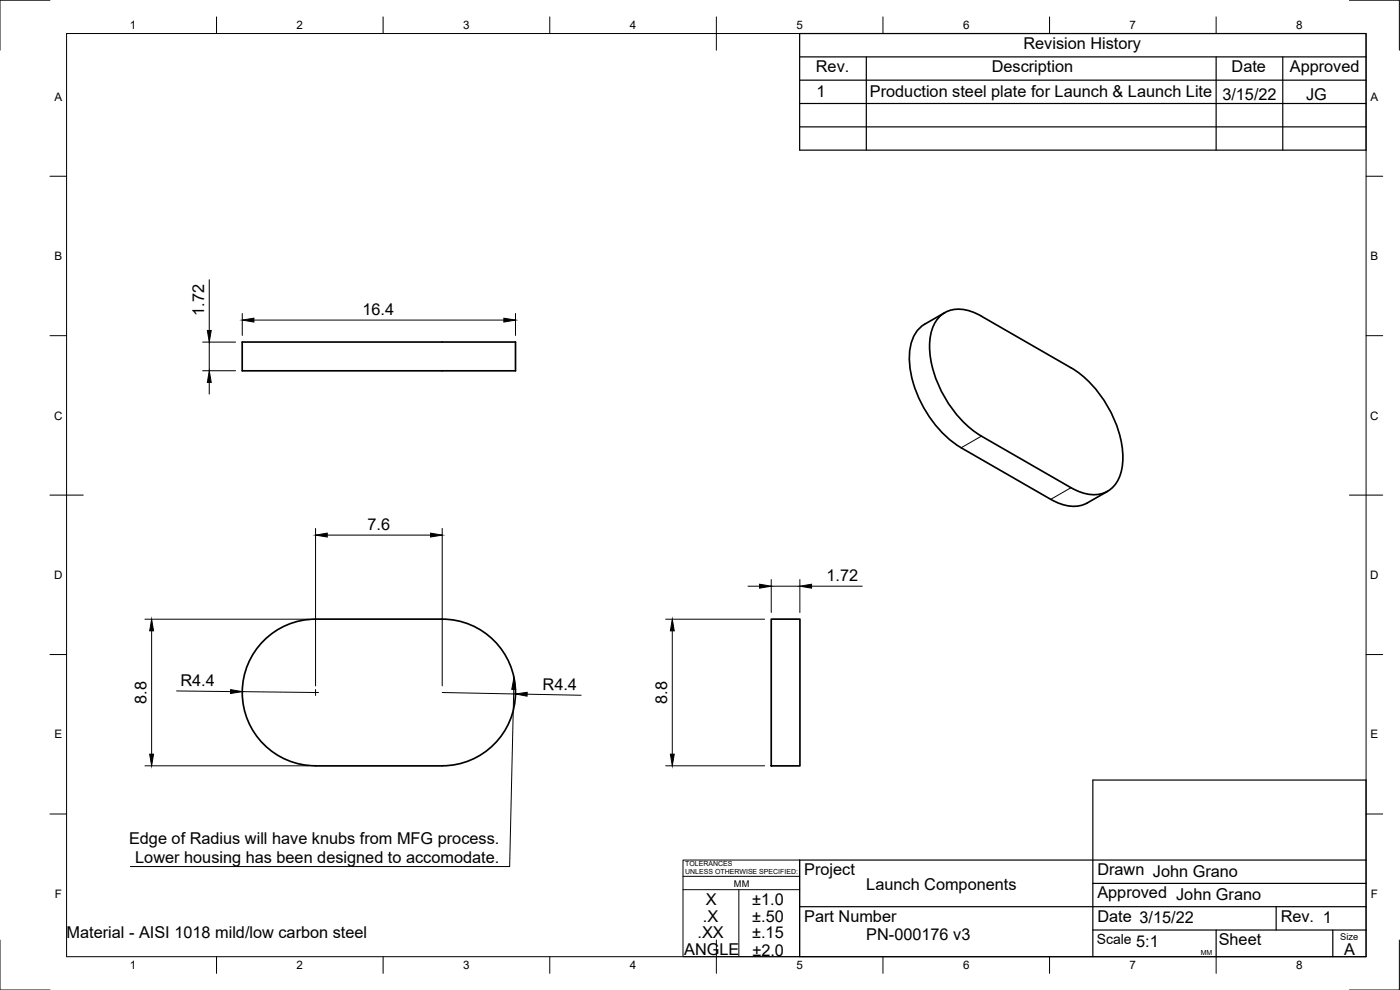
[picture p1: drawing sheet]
<svg xmlns="http://www.w3.org/2000/svg" width="420mm" height="297mm" viewBox="0 0 420 297" stroke-linecap="round" stroke-linejoin="round" font-family="sans-serif">
<!-- layer: Visible -->
<path d="M283.6 93.8l-6.1 3.5a10.6 10.6 0 0 0-4.6 9.5 34.2 34.2 0 0 0 15.6 27.6l26.8 15.4a11.2 11.2 0 0 0 11 1.1l6.1-3.5M294.6 94.9a10.9 10.9 0 0 0-11.1-1.1 11 11 0 0 0-4.5 10.1 34.4 34.4 0 0 0 15.5 27l26.9 15.4a10.9 10.9 0 0 0 11 1.1 11 11 0 0 0 4.6-10.1 34.3 34.3 0 0 0-15.6-27l-26.9-15.4M72.7 102.6h82v8.7h-82zM231.5 185.8h8.6v44h-8.6zM94.7 229.8h38M94.7 229.8a22 22 0 0 1-22-22 22 22 0 0 1 22-22h38a22 22 0 0 1 22 22 22 22 0 0 1-22 22" fill="none" stroke="#000" stroke-width=".51"/>
<!-- layer: Visible Narrow -->
<path d="M294.5 130.9l-6 3.5M321.4 146.3l-6.1 3.5" fill="none" stroke="#000" stroke-width=".3"/>
<!-- layer: Border -->
<g fill="none" stroke="#000" stroke-width=".3">
<path d="M15 .1h-15v15M20 10.1h390v276.9h-390zM65 5.1v5M115 5.1v5M165 5.1v5M215 5.1v10M265 5.1v5M315 5.1v5M365 5.1v5M405 .1h15v15M15 52.9h5M410 52.9h5"/>
<path d="M15 100.7h5M410 100.7h5M15 148.6h10M405 148.6h10M15 196.4h5M410 196.4h5M15 244.2h5M410 244.2h5M0 282.1v14.9h15M65 287v5M115 287v5M165 287v5"/>
<path d="M215 282.1v9.9M265 287v5M315 287v5M365 287v5M420 282.1v14.9h-15"/>
</g>
<!-- layer: TitleBlock -->
<g fill="none" stroke="#000" stroke-width=".36">
<path d="M240 10.1h170v34.9h-170zM240 17.1h170M260 17.1v27.9M365 17.1v27.9M385 17.1v27.9M240 38.1h170M240 31.1h170M240 24.1h170M410 258h-170v29h170v-53h-82v53M240 272h170M328 279h82M328 265.1h82"/>
<path d="M365 279v8M383 272v7M400 279v8"/>
</g>
<path d="M205 258h35v29h-35zM205 262.9h35M205 266.9h35M221.7 266.9v20" fill="none" stroke="#000" stroke-width=".3"/>
<!-- layer: Dimensions -->
<g fill="none" stroke="#000" stroke-width=".3">
<path d="M62.8 83.9v15.3M72.7 94.1v6.6M76.2 96h75M154.7 94.1v6.6M60.8 111.2h9.9M60.8 102.6h9.9M62.8 102.6v8.6M62.8 114.8v3.4M94.7 158.5v47.3M132.7 158.5v47.3M98.2 160.6h31M224.5 175.9h3.5"/>
<path d="M231.5 173.9v9.9M231.5 175.9h8.6M240.1 173.9v9.9M243.6 175.9h15.2M43.5 185.8h49.2M45.5 189.3v37M199.8 185.8h29.7M201.8 189.3v37M53 207.3l16.2 .2M72.7 207.5l22 .3M132.7 207.8l22 .4M158.2 208.3l16.2 .3"/>
<path d="M43.5 229.8h49.2M199.8 229.8h29.7"/>
</g>
<g fill="#000" stroke="#000" stroke-width=".3">
<path d="M62.2 99.2h1.2l-.6 3.4zM72.7 96l3.5-.5v1.1zM151.2 95.5l3.5 .5-3.5 .6zM62.8 111.2l.6 3.6h-1.2zM94.7 160.6l3.5-.6v1.1zM129.2 160l3.5 .6-3.5 .5zM228 175.3l3.5 .6-3.5 .6zM240.1 175.9l3.5-.6v1.2zM45.5 185.8l.6 3.5h-1.2zM201.8 185.8l.6 3.5h-1.2zM69.2 206.9l3.5 .6-3.5 .6zM154.7 208.2l3.5-.5v1.2z"/>
<path d="M44.9 226.3h1.2l-.6 3.5zM201.2 226.3h1.2l-.6 3.5z"/>
</g>
<!-- layer: Center Lines -->
<path d="M93.8 207.8h1.8M94.7 206.9v1.8" fill="none" stroke="#000" stroke-width=".3"/>
<!-- layer: Annotations -->
<path d="M154.2 203.3l.5 3.5h-1.1z" fill="#000" stroke="#000" stroke-width=".3"/>
<path d="M154.2 206.8l-1.2 53.2h-113.9" fill="none" stroke="#000" stroke-width=".3"/>
<g font-size="4.9">
<text x="307.1" y="14.6">Revision History</text>
<text x="244.9" y="21.6">Rev.</text>
<text x="297.6" y="21.6">Description</text>
<text x="369.6" y="21.6">Date</text>
<text x="387.1" y="21.6">Approved</text>
<text x="245" y="29.1">1</text>
<text x="261.1" y="29.1">Production steel plate for Launch &amp; Launch Lite</text>
<text x="366.8" y="30.1">3/15/22</text>
<text x="392" y="30.1">JG</text>
<text x="61.3" y="94.7" transform="rotate(-90 61.3 94.7)">1.72</text>
<text x="108.8" y="94.5">16.4</text>
<text x="110.3" y="159">7.6</text>
<text x="248" y="174.4">1.72</text>
<text x="54.1" y="205.8" transform="rotate(1 54.1 205.8)">R4.4</text>
<text x="162.8" y="206.9" transform="rotate(1 162.8 206.9)">R4.4</text>
<text x="43.9" y="211.2" transform="rotate(-90 43.9 211.2)">8.8</text>
<text x="200.2" y="211.2" transform="rotate(-90 200.2 211.2)">8.8</text>
<text x="38.7" y="253.1">Edge of Radius will have knubs from MFG process.</text>
<text x="40.6" y="259">Lower housing has been designed to accomodate.</text>
<text x="241.3" y="262.6">Project</text>
<text x="329.3" y="262.6">Drawn John Grano</text>
<text x="260" y="267">Launch Components</text>
<text x="329.3" y="269.5">Approved John Grano</text>
<text x="211.9" y="271.6">X</text>
<text x="225.8" y="271.6">±1.0</text>
<text x="20" y="281.3">Material - AISI 1018 mild/low carbon steel</text>
<text x="209.3" y="281.5">.XX</text>
<text x="211" y="276.5">.X</text>
<text x="225.7" y="281.6">±.15</text>
<text x="225.8" y="276.6">±.50</text>
<text x="241.3" y="276.5">Part Number</text>
<text x="329.3" y="276.5">Date 3/15/22</text>
<text x="384.3" y="276.5">Rev. 1</text>
<text x="205.3" y="286.6">ANGLE</text>
<text x="225.8" y="286.7">±2.0</text>
<text x="260" y="282.1">PN-000176 v3</text>
<text x="341" y="284">5:1</text>
<text x="365.8" y="283.6">Sheet</text>
<text x="403.4" y="286.5">A</text>
</g>
<text font-size="4.2" x="329.1" y="283.1">Scale</text>
<g font-size="3.5">
<text x="39" y="8.8">1</text>
<text x="89" y="8.8">2</text>
<text x="139" y="8.8">3</text>
<text x="189" y="8.8">4</text>
<text x="239" y="8.8">5</text>
<text x="289" y="8.8">6</text>
<text x="339" y="8.8">7</text>
<text x="389" y="8.8">8</text>
<text x="16.3" y="30.2">A</text>
<text x="411.3" y="30.2">A</text>
<text x="16.3" y="78">B</text>
<text x="411.3" y="78">B</text>
<text x="16.2" y="125.9">C</text>
<text x="411.2" y="125.9">C</text>
<text x="16.2" y="173.7">D</text>
<text x="411.2" y="173.7">D</text>
<text x="16.3" y="221.6">E</text>
<text x="411.3" y="221.6">E</text>
<text x="16.4" y="269.4">F</text>
<text x="411.4" y="269.4">F</text>
<text x="39" y="290.8">1</text>
<text x="89" y="290.8">2</text>
<text x="139" y="290.8">3</text>
<text x="189" y="290.8">4</text>
<text x="239" y="290.8">5</text>
<text x="289" y="290.8">6</text>
<text x="339" y="290.8">7</text>
<text x="389" y="290.8">8</text>
</g>
<g font-size="2.8">
<text x="220.3" y="266.1">MM</text>
<text x="402.3" y="282.1">Size</text>
</g>
<g font-size="2.1">
<text x="205.6" y="259.8">TOLERANCES</text>
<text x="205.6" y="262.3">UNLESS OTHERWISE SPECIFIED:</text>
<text x="360.4" y="286.5">MM</text>
</g>
</svg>
